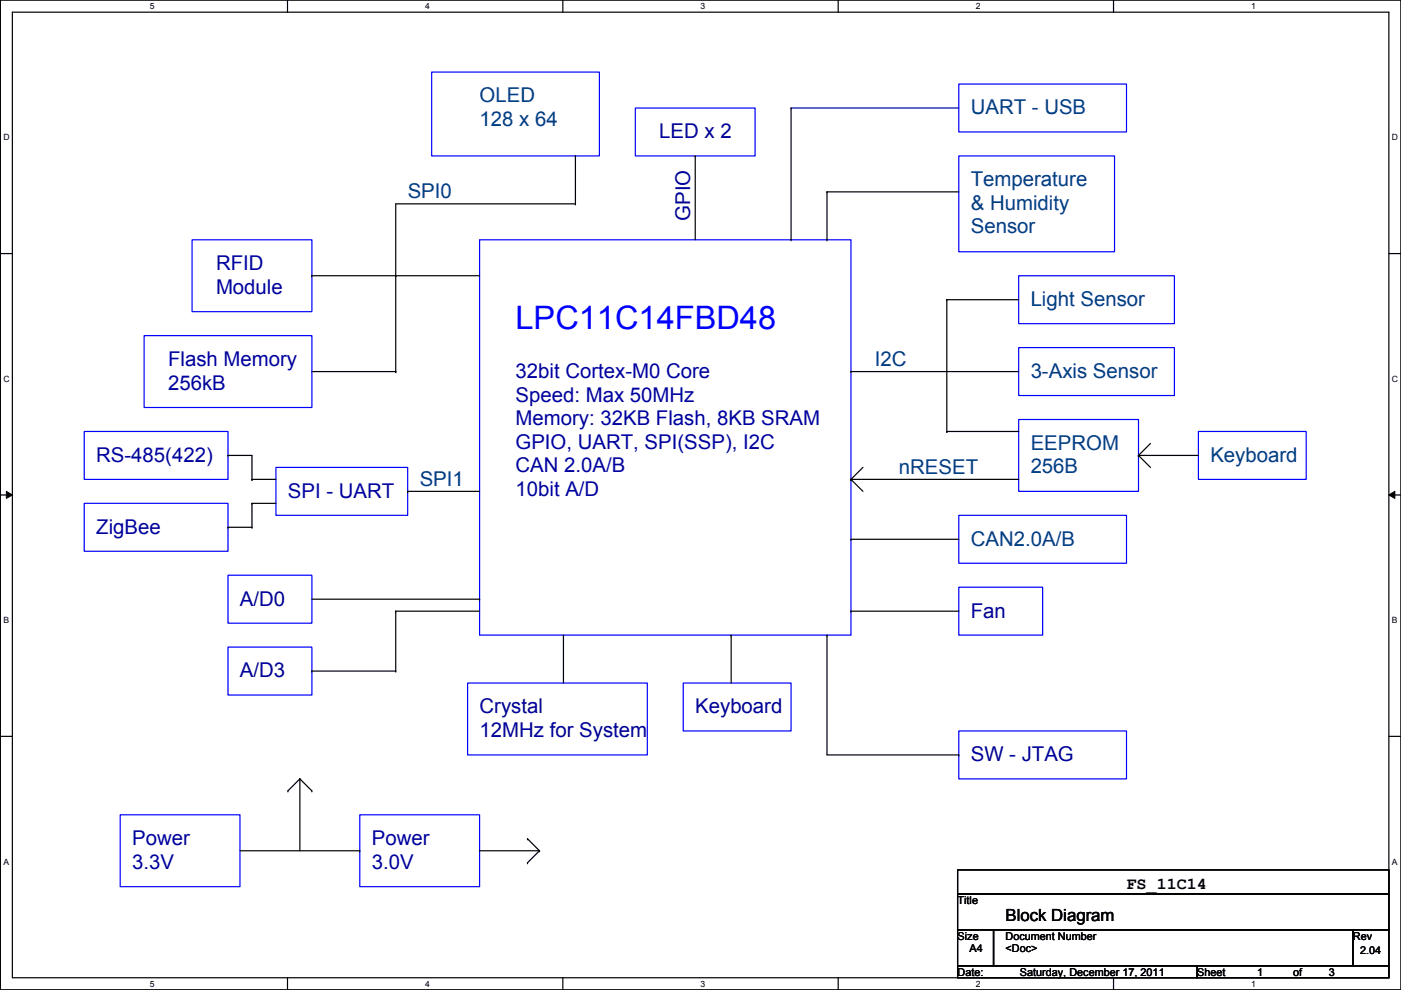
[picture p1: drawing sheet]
<svg xmlns="http://www.w3.org/2000/svg" width="297mm" height="210mm" viewBox="0 0 297 210" stroke-linecap="round" stroke-linejoin="round" font-family="sans-serif">
<path d="M.1 0h296.9v209.8h-296.9zM2.6 2.6h291.9v204.7h-291.9z" fill="none" stroke="#000" stroke-width=".25"/>
<g fill="#fff">
<path d="M31.8 .3h1v2h-1z"/>
<path d="M31.8 207.6h1v1.9h-1z"/>
</g>
<path d="M61 0v2.6M61 207.3v2.5" fill="none" stroke="#000" stroke-width=".25"/>
<g fill="#fff">
<path d="M90.1 .3h1v2h-1z"/>
<path d="M90.1 207.6h1v1.9h-1z"/>
</g>
<path d="M119.3 0v2.6M119.3 207.3v2.5" fill="none" stroke="#000" stroke-width=".25"/>
<g fill="#fff">
<path d="M148.5 .3h1v2h-1z"/>
<path d="M148.5 207.6h1v1.9h-1z"/>
</g>
<path d="M177.7 0v2.6M177.7 207.3v2.5" fill="none" stroke="#000" stroke-width=".25"/>
<g fill="#fff">
<path d="M206.9 .3h1v2h-1z"/>
<path d="M206.9 207.6h1v1.9h-1z"/>
</g>
<path d="M236.1 0v2.6M236.1 207.3v2.5" fill="none" stroke="#000" stroke-width=".25"/>
<g fill="#fff">
<path d="M265.3 .3h.9v2h-.9z"/>
<path d="M265.3 207.6h.9v1.9h-.9z"/>
<path d="M.7 28.2h1.3v1.9h-1.3z"/>
<path d="M295.1 28.2h1.3v1.9h-1.3z"/>
<path d="M.7 79.3h1.3v2h-1.3z"/>
<path d="M295.1 79.3h1.3v2h-1.3z"/>
</g>
<path d="M.1 53.8h2.5M294.5 53.8h2.5" fill="none" stroke="#000" stroke-width=".25"/>
<g fill="#fff">
<path d="M.7 130.5h1.2v2h-1.2z"/>
<path d="M295.1 130.5h1.2v2h-1.2z"/>
</g>
<path d="M.1 104.9h2.5M294.5 104.9h2.5" fill="none" stroke="#000" stroke-width=".25"/>
<path d="M1.4 104.2l1.2 .7-1.2 .8zM294.5 104.9l1.2-.7v1.5z" fill="#000"/>
<path d="M1.4 104.2l1.2 .7-1.2 .8zM294.5 104.9l1.2-.7v1.5z" fill="none" stroke="#000" stroke-width=".21"/>
<g fill="#fff">
<path d="M.7 181.7h1.2v2h-1.2z"/>
<path d="M295.1 181.7h1.2v2h-1.2z"/>
</g>
<g fill="none" stroke="#000" stroke-width=".25">
<path d="M122 33.1h.1M122 33.1v10.1M147.4 33.1h.1M147.4 33.1v17.7M167.7 22.9v27.9M66.1 58.5h.1M66.1 58.5h35.6M83.9 58.5h.1M122 43.2h.1M122 43.2h-38.1v35.6M167.7 50.8h.1M175.3 40.7h.1"/>
<path d="M175.3 50.8h.1M175.3 40.7v10.1M175.3 40.7h28M66.1 78.8h17.8M83.9 78.8h.1M180.4 78.8h.1M180.4 78.8h35.6M200.7 63.5h.1M200.7 63.5h15.3M200.7 63.5v28M48.3 96.6h.1M48.3 96.6h5.1v5"/>
<path d="M183 99.1l-2.6 2.5M200.7 91.5h.1M200.7 91.5h15.3M241.4 96.6h.1M241.4 96.6h12.7M241.4 96.6l2.5 2.5M243.9 94l-2.5 2.6M48.3 111.8h.1M48.3 111.8h5.1M53.4 101.6h.1M53.4 106.7h.1M53.4 111.8h.1"/>
<path d="M53.4 101.6h5.1M53.4 106.7v5.1M53.4 106.7h5.1M86.4 104.2h.1M86.4 104.2h15.3M180.4 114.3h.1M180.4 101.6h.1M180.4 114.3h22.9M180.4 101.6h35.6M180.4 101.6l2.6 2.6M66.1 127h35.6M83.9 129.6h.1"/>
<path d="M83.9 129.6h17.8M83.9 129.6v12.7M101.7 127h.1M119.5 134.7h.1M119.5 134.7v10.1M155 134.7h.1M155 134.7v10.1M175.3 134.7h.1M175.3 134.7v25.4h28M180.4 129.6h.1M180.4 129.6h22.9M.1 156.1h2.5"/>
<path d="M66.1 142.3h.1M66.1 142.3h17.8M83.9 142.3h.1M294.5 156.1h2.5M61 167.7h.1M63.6 165.1h.1M63.6 165.1v15.3M63.6 165.1l-2.6 2.6M63.6 165.1l2.5 2.6M66.1 167.7h.1M111.8 177.8h.1M111.8 177.8l2.6 2.6"/>
<path d="M203.3 160.1h.1M50.9 180.4h25.4M76.3 180.4h.1M101.7 180.4h12.7M111.8 182.9h.1M114.4 180.4h.1M114.4 180.4l-2.6 2.5M203 184.4h91.5v5.1h-91.5zM203 189.5h91.5v7.6h-91.5zM203 197.1h7.6v7.7h-7.6zM210.6 197.1h76.2v7.7h-76.2zM286.8 197.1h7.7v7.7h-7.7z"/>
<path d="M203 204.8h50.8v2.5h-50.8zM253.8 204.8h40.7v2.5h-40.7z"/>
</g>
<g fill="none" stroke="#00f" stroke-width=".25">
<path d="M91.5 15.3h35.6v17.8h-35.6zM203.3 17.8h35.5v10.2h-35.5zM134.7 22.9h25.4v10.2h-25.4zM203.3 33.1h33v20.3h-33zM40.7 50.8h25.4v15.3h-25.4zM101.7 50.8h78.7v83.9h-78.7zM216 58.5h33v10.1h-33zM30.6 71.2h35.5v15.2h-35.5zM216 73.7h33v10.2h-33zM17.9 91.5h30.4v10.1h-30.4zM58.5 99.1h27.9v10.2h-27.9zM216 88.9h25.4v15.3h-25.4z"/>
<path d="M254.1 91.5h22.8v10.1h-22.8zM17.9 106.7h30.4v10.2h-30.4zM203.3 109.3h35.5v10.1h-35.5zM48.3 122h17.8v10.1h-17.8zM48.3 137.2h17.8v10.2h-17.8zM203.3 124.5h17.8v10.2h-17.8zM99.1 144.8h38.1v15.3h-38.1zM144.9 144.8h22.8v10.2h-22.8zM203.3 155h35.5v10.1h-35.5zM25.5 172.8h25.4v15.2h-25.4zM76.3 172.8h25.4v15.2h-25.4z"/>
</g>
<path d="M167.7 22.9h.1M167.7 22.9h35.6" fill="none" stroke="#0000a0" stroke-width=".25"/>
<text font-size="6.9" fill="#00f" x="109.3" y="69.7">LPC11C14FBD48</text>
<g font-size="4.3" fill="#004080">
<text x="101.7" y="21.7">OLED</text>
<text x="101.7" y="26.7">128 x 64</text>
<text x="205.8" y="24.3">UART - USB</text>
<text x="205.8" y="39.5">Temperature</text>
<text x="86.4" y="42">SPI0</text>
<text x="205.8" y="44.5">&amp; Humidity</text>
<text x="205.8" y="49.5">Sensor</text>
<text x="218.5" y="64.9">Light Sensor</text>
<text x="185.5" y="77.6">I2C</text>
<text x="218.5" y="80.1">3-Axis Sensor</text>
<text x="218.5" y="95.4">EEPROM</text>
<text x="190.6" y="100.5">nRESET</text>
<text x="218.5" y="100.4">256B</text>
<text x="256.6" y="97.9">Keyboard</text>
<text x="89" y="103">SPI1</text>
<text x="205.8" y="115.7">CAN2.0A/B</text>
</g>
<g font-size="4.3" fill="#000080">
<text x="139.8" y="29.3">LED x 2</text>
<text x="146.3" y="46.8" transform="rotate(-90 146.3 46.8)">GPIO</text>
<text x="50.9" y="128.4">A/D0</text>
<text x="205.8" y="130.9">Fan</text>
<text x="50.9" y="143.6">A/D3</text>
<text x="101.7" y="151.3">Crystal</text>
<text x="147.4" y="151.3">Keyboard</text>
<text x="101.7" y="156.3">12MHz for System</text>
<text x="205.8" y="161.4">SW - JTAG</text>
</g>
<g font-size="4.3" fill="#0000a0">
<text x="45.8" y="57.3">RFID</text>
<text x="45.8" y="62.3">Module</text>
<text x="35.6" y="77.6">Flash Memory</text>
<text x="35.6" y="82.6">256kB</text>
<text x="109.3" y="80.1">32bit Cortex-M0 Core</text>
<text x="109.3" y="85.1">Speed: Max 50MHz</text>
<text x="109.3" y="90.1">Memory: 32KB Flash, 8KB SRAM</text>
<text x="109.3" y="95.1">GPIO, UART, SPI(SSP), I2C</text>
<text x="20.4" y="97.9">RS-485(422)</text>
<text x="109.3" y="100.1">CAN 2.0A/B</text>
<text x="61" y="105.5">SPI - UART</text>
<text x="109.3" y="105.1">10bit A/D</text>
<text x="20.4" y="113.2">ZigBee</text>
<text x="28" y="179.2">Power</text>
<text x="78.8" y="179.2">Power</text>
<text x="28" y="184.2">3.3V</text>
<text x="78.8" y="184.2">3.0V</text>
</g>
<g font-size="3.6">
<text x="238.8" y="188.4">FS_11C14</text>
<text x="213.2" y="195.2">Block Diagram</text>
</g>
<g font-size="2.3">
<text x="203" y="191.6">Title</text>
<text x="203" y="199.2">Size</text>
<text x="205.6" y="201.8">A4</text>
<text x="213.2" y="199.2">Document Number</text>
<text x="213.2" y="201.8">&lt;Doc&gt;</text>
<text x="286.8" y="199.2">Rev</text>
<text x="288.4" y="202.3">2.04</text>
<text x="203" y="206.8">Date:</text>
<text x="216.2" y="206.8">Saturday, December 17, 2011</text>
<text x="253.8" y="206.8">Sheet</text>
<text x="266.5" y="206.8">1</text>
<text x="274.1" y="206.8">of</text>
<text x="281.8" y="206.8">3</text>
</g>
<g font-size="1.8">
<text x="31.8" y="1.9">5</text>
<text x="90.1" y="1.9">4</text>
<text x="148.5" y="1.9">3</text>
<text x="206.9" y="1.9">2</text>
<text x="265.3" y="1.9">1</text>
<text x=".7" y="29.8">D</text>
<text x="295.1" y="29.8">D</text>
<text x=".7" y="80.9">C</text>
<text x="295.1" y="80.9">C</text>
<text x=".7" y="132.1">B</text>
<text x="295.1" y="132.1">B</text>
<text x=".7" y="183.3">A</text>
<text x="295.1" y="183.3">A</text>
<text x="31.8" y="209.2">5</text>
<text x="90.1" y="209.2">4</text>
<text x="148.5" y="209.2">3</text>
<text x="206.9" y="209.2">2</text>
<text x="265.3" y="209.2">1</text>
</g>
</svg>
